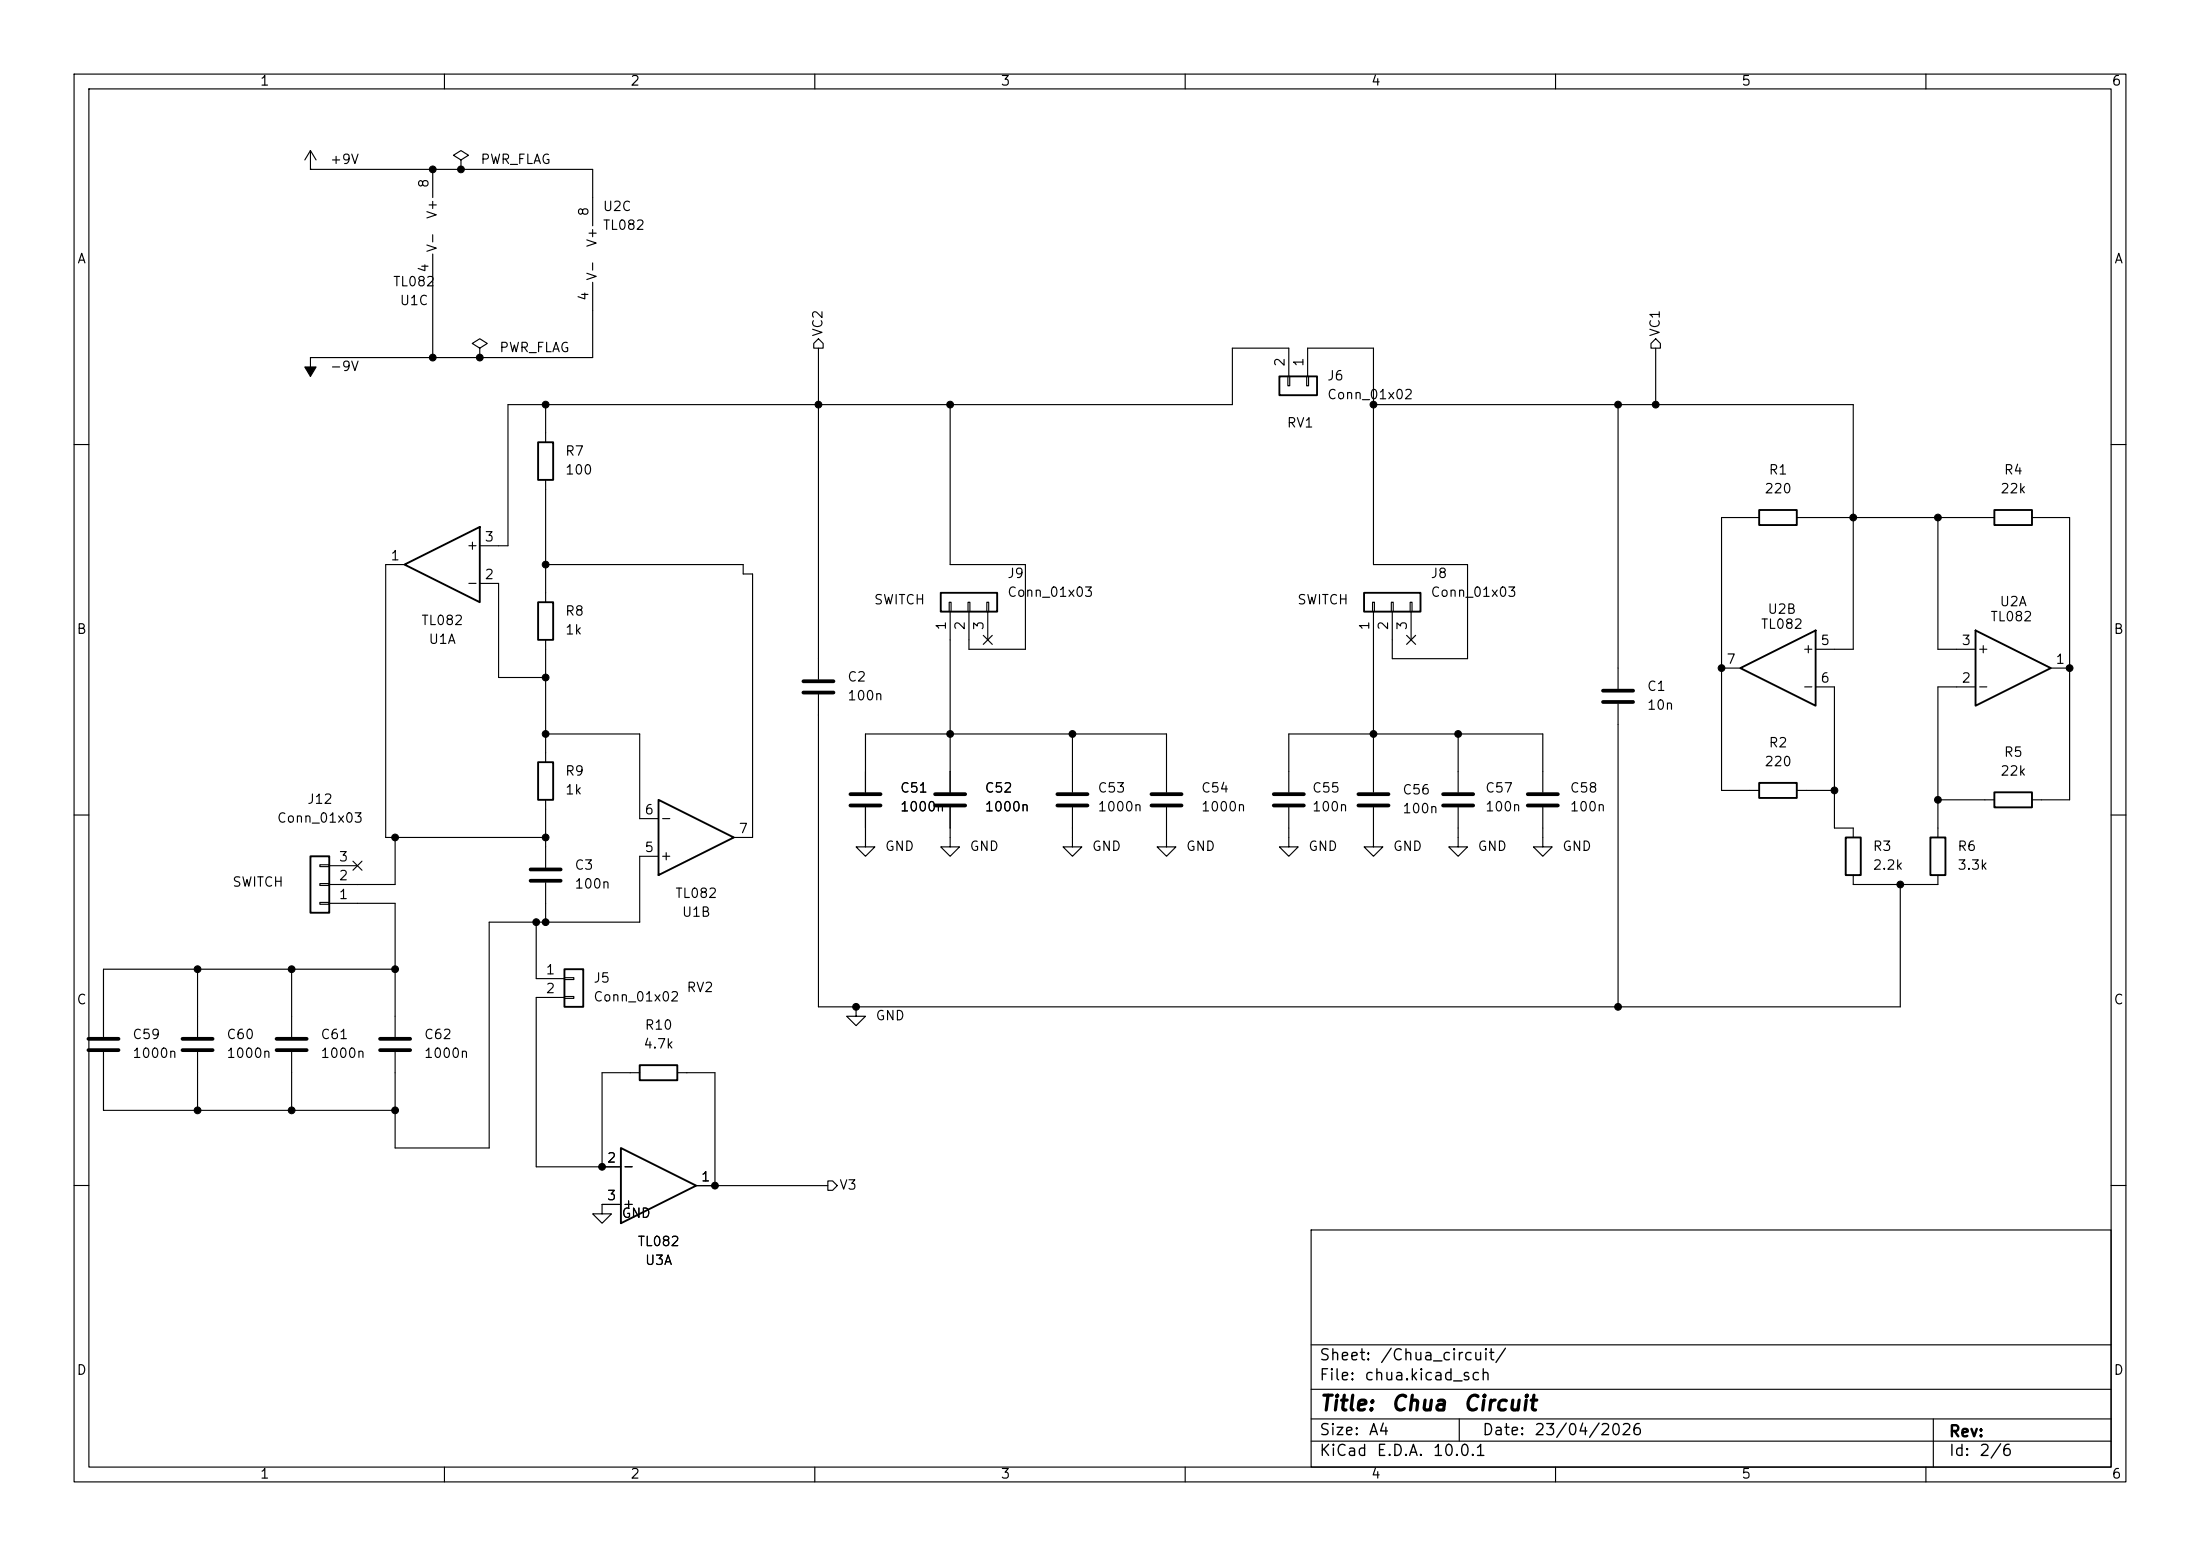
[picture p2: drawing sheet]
<svg xmlns="http://www.w3.org/2000/svg" width="297mm" height="210mm" viewBox="0 0 297 210" stroke-linecap="round" stroke-linejoin="round" font-family="sans-serif">
<g fill="none" stroke="#000" stroke-width=".15">
<path d="M10 10h277v190h-277zM12 12h273v186h-273zM60 10v2M110 10v2M160 10v2M210 10v2M260 10v2M41.9 22.9h.1M41.9 22.9h38.1v7.6M41.9 20.3v2.6M41.9 20.3l-.8 1.3M41.9 20.3l.8 1.3"/>
<path d="M58.4 22.9v3.8M58.4 34.3v14M62.2 21.6l1-.6-1-.7-1 .7 1 .6v1.3M62.2 22.9h.1M80 38.1v10.2h-38.1M41.9 48.3h.1M41.9 48.3v2.5M64.8 47l1-.6-1-.7-1 .7 1 .6v1.3M64.8 48.3h.1M73.7 54.6v5.1M110.5 45.7l.6 .7v.6h-1.2v-.6zM110.5 47v44.7"/>
<path d="M128.3 54.6v21.6h10.1v11.4h-7.6v-5M173.9 50.8h.2v1.3h-.2zM174 50.8v-3.8h-7.6v7.6h-97.8v19.1h-3.8M176.4 50.8h.3v1.3h-.3zM176.5 50.8v-3.8h8.9v29.2h12.7v12.7h-10.1v-6.3M185.4 54.6h64.8v33h-5.1M218.4 54.6v38.4M223.5 45.7l.7 .7v.6h-1.3v-.6zM223.5 47v7.6M10 60h2M54.6 76.2h-2.5v36.8h21.6M64.8 78.7h2.5v12.7h6.4"/>
<path d="M73.7 64.8v16.5M73.7 76.2h26.6v1.3h1.3v35.5h-2.5M237.5 69.9h-5.1v36.8h5.1M242.6 69.9h26.6M261.6 69.9v17.7h5.1M274.3 69.9h5.1v38.1h-5.1M285 60h2M73.7 86.4v16.5M73.7 99.1h12.7v11.4h2.5M110.5 93.7v42.2h146v-16.5M128.1 81.3h.3v1.3h-.3zM128.3 82.6v24.3"/>
<path d="M130.7 81.3h.2v1.3h-.2zM132.7 85.8l1.3 1.2M133.2 81.3h.3v1.3h-.3zM133.3 82.6v3.8M134 85.8l-1.3 1.2M144.8 99.1v7.8M185.3 81.3h.2v1.3h-.2zM185.4 82.6v24.3M187.8 81.3h.3v1.3h-.3zM189.9 85.8l1.2 1.2M190.4 81.3h.2v1.3h-.2zM190.5 82.6v3.8"/>
<path d="M191.1 85.8l-1.2 1.2M196.8 99.1v7.8M218.4 95v40.9M232.4 90.2h2.5M245.1 92.7h2.5v19.1h2.6v1.2M266.7 92.7h-5.1v20.3M276.9 90.2h2.5M10 110h2M43.2 119.3h1.2v.2h-1.2zM43.2 116.7h1.2v.3h-1.2zM44.4 116.8h3.9M47.7 116.2l1.2 1.2"/>
<path d="M48.9 116.2l-1.2 1.2M53.3 113v6.4h-8.9M73.7 108v9.1M73.7 119.1v5.4M88.9 115.6h-2.5v8.9h-20.4v30.4h-12.7v-12.9M116.8 109v5.3h1.3l-1.3 1.3-1.2-1.3h1.2M116.8 106.9v-7.8h40.7v7.8M128.3 109v5.3h1.2l-1.2 1.3-1.3-1.3h1.3M144.8 109v5.3h1.2l-1.2 1.3-1.3-1.3h1.3M157.5 109v5.3h1.2l-1.2 1.3-1.3-1.3h1.3M174 109v5.3h1.3l-1.3 1.3-1.3-1.3h1.3M174 106.9v-7.8h34.3v7.8"/>
<path d="M185.4 109v5.3h1.3l-1.3 1.3-1.3-1.3h1.3M196.8 109v5.3h1.3l-1.3 1.3-1.2-1.3h1.2M208.3 109v5.3h1.2l-1.2 1.3-1.3-1.3h1.3M242.6 106.7h5M250.2 118.1v1.3h11.4v-1.3M261.6 108h7.6M285 110h2M26.7 130.8v9.2M39.4 130.8v9.2M43.2 121.8h1.2v.2h-1.2zM44.4 121.9h8.9v18.1M53.3 130.8h-39.3v9.2"/>
<path d="M72.4 124.5v7.6h3.8M76.2 132h1.3v.2h-1.3zM76.2 134.5h1.3v.2h-1.3zM76.2 134.6h-3.8v22.9h11.4M115.6 135.9v1.3h1.2l-1.2 1.2-1.3-1.2h1.3M14 142v7.9h39.3M26.7 142v7.9M39.4 142v7.9M86.4 144.8h-5.1v12.7M91.4 144.8h5.1v15.2M111.8 159.4h.6l.6 .6-.6 .7h-.6zM10 160h2"/>
<path d="M83.8 162.6h-2.5v1.2h1.2l-1.2 1.3-1.3-1.3h1.3M94 160h17.8M177 166h108v32h-108zM285 160h2M60 198v2M110 198v2M160 198v2M177 194.5h108M177 191.5h108M177 187.5h108M177 181.5h108M197 191.5v3"/>
<path d="M210 198v2M260 198v2M261 191.5v6.5"/>
</g>
<g fill="none" stroke="#000" stroke-width=".51">
<path d="M108.5 91.9h4M108.5 93.5h4M216.4 93.2h4.1M216.4 94.7h4.1M71.6 117.3h4.1M71.6 118.9h4.1M114.8 107.2h4.1M114.8 108.7h4.1M126.2 107.2h4.1M126.2 108.7h4.1M142.7 107.2h4.1M142.7 108.7h4.1"/>
<path d="M155.4 107.2h4.1M155.4 108.7h4.1M172 107.2h4M172 108.7h4M183.4 107.2h4.1M183.4 108.7h4.1M194.8 107.2h4.1M194.8 108.7h4.1M206.2 107.2h4.1M206.2 108.7h4.1M11.9 140.2h4.1M11.9 141.7h4.1"/>
<path d="M24.6 140.2h4.1M24.6 141.7h4.1M37.3 140.2h4.1M37.3 141.7h4.1M51.3 140.2h4.1M51.3 141.7h4.1"/>
</g>
<g fill="none" stroke="#000" stroke-width=".25">
<path d="M72.6 59.7h2.1v5.1h-2.1zM172.7 50.8h5.1v2.5h-5.1zM54.6 76.2l10.2-5.1v10.2zM237.5 68.8h5.1v2.1h-5.1zM269.2 68.8h5.1v2.1h-5.1zM72.6 81.3h2.1v5.1h-2.1zM127 80h7.6v2.6h-7.6zM184.1 80h7.7v2.6h-7.7zM234.9 90.2l10.2-5.1v10.2zM266.7 85.1l10.2 5.1-10.2 5.1zM41.9 115.6h2.5v7.6h-2.5zM72.6 102.9h2.1v5.1h-2.1z"/>
<path d="M88.9 108l10.2 5-10.2 5.1zM237.5 105.7h5.1v2h-5.1zM249.2 113h2v5.1h-2zM260.6 113h2v5.1h-2zM269.2 106.9h5.1v2.1h-5.1zM76.2 130.8h2.5v5.1h-2.5zM83.8 154.9l10.2 5.1-10.2 5.1zM86.4 143.8h5v2h-5z"/>
</g>
<path d="M41.1 49.5h1.6l-.8 1.3z" fill="#000" stroke="#000" stroke-width=".15"/>
<g fill="#000" stroke="#000" stroke-width=".14">
<circle cx="58.4" cy="22.9" r=".46"/>
<circle cx="62.2" cy="22.9" r=".46"/>
<circle cx="58.4" cy="48.3" r=".46"/>
<circle cx="64.8" cy="48.3" r=".46"/>
<circle cx="73.7" cy="54.6" r=".46"/>
<circle cx="110.5" cy="54.6" r=".46"/>
<circle cx="128.3" cy="54.6" r=".46"/>
<circle cx="185.4" cy="54.6" r=".46"/>
<circle cx="218.4" cy="54.6" r=".46"/>
<circle cx="223.5" cy="54.6" r=".46"/>
<circle cx="73.7" cy="76.2" r=".46"/>
<circle cx="250.2" cy="69.9" r=".46"/>
<circle cx="261.6" cy="69.9" r=".46"/>
<circle cx="73.7" cy="91.4" r=".46"/>
<circle cx="73.7" cy="99.1" r=".46"/>
<circle cx="128.3" cy="99.1" r=".46"/>
<circle cx="144.8" cy="99.1" r=".46"/>
<circle cx="185.4" cy="99.1" r=".46"/>
<circle cx="196.8" cy="99.1" r=".46"/>
<circle cx="232.4" cy="90.2" r=".46"/>
<circle cx="279.4" cy="90.2" r=".46"/>
<circle cx="53.3" cy="113" r=".46"/>
<circle cx="73.7" cy="113" r=".46"/>
<circle cx="247.6" cy="106.7" r=".46"/>
<circle cx="256.5" cy="119.4" r=".46"/>
<circle cx="261.6" cy="108" r=".46"/>
<circle cx="26.7" cy="130.8" r=".46"/>
<circle cx="39.4" cy="130.8" r=".46"/>
<circle cx="53.3" cy="130.8" r=".46"/>
<circle cx="72.4" cy="124.5" r=".46"/>
<circle cx="73.7" cy="124.5" r=".46"/>
<circle cx="115.6" cy="135.9" r=".46"/>
<circle cx="218.4" cy="135.9" r=".46"/>
<circle cx="26.7" cy="149.9" r=".46"/>
<circle cx="39.4" cy="149.9" r=".46"/>
<circle cx="53.3" cy="149.9" r=".46"/>
<circle cx="81.3" cy="157.5" r=".46"/>
<circle cx="96.5" cy="160" r=".46"/>
</g>
<g font-size="2">
<text x="178" y="190.9">Title:</text>
<text x="187.7" y="190.9">Chua</text>
<text x="197.4" y="190.9">Circuit</text>
</g>
<g font-size="1.5">
<text x="178" y="184">Sheet:</text>
<text x="186.2" y="184">/Chua_circuit/</text>
<text x="178" y="186.7">File:</text>
<text x="184.1" y="186.7">chua.kicad_sch</text>
<text x="178" y="196.9">KiCad</text>
<text x="178" y="194.1">Size:</text>
<text x="184.7" y="194.1">A4</text>
<text x="185.7" y="196.9">E.D.A.</text>
<text x="193.3" y="196.9">10.0.1</text>
<text x="200" y="194.1">Date:</text>
<text x="207" y="194.1">23/04/2026</text>
<text x="263" y="194.3">Rev:</text>
<text x="263" y="196.9">Id:</text>
<text x="267.1" y="196.9">2/6</text>
</g>
<g font-size="1.3">
<text x="35" y="11.9">1</text>
<text x="85" y="11.9">2</text>
<text x="135" y="11.9">3</text>
<text x="185" y="11.9">4</text>
<text x="235" y="11.9">5</text>
<text x="285" y="11.9">6</text>
<text x="44.5" y="22.5">+9V</text>
<text x="64.8" y="22.5">PWR_FLAG</text>
<text x="58.2" y="25.5" transform="rotate(-90 58.2 25.5)">8</text>
<text x="59.3" y="29.7" transform="rotate(-90 59.3 29.7)">V+</text>
<text x="79.8" y="29.3" transform="rotate(-90 79.8 29.3)">8</text>
<text x="81.3" y="28.8">U2C</text>
<text x="10.3" y="35.9">A</text>
<text x="59.3" y="34.2" transform="rotate(-90 59.3 34.2)">V-</text>
<text x="80.9" y="33.5" transform="rotate(-90 80.9 33.5)">V+</text>
<text x="81.3" y="31.3">TL082</text>
<text x="285.3" y="35.9">A</text>
<text x="53" y="39">TL082</text>
<text x="53.9" y="41.5">U1C</text>
<text x="58.2" y="36.9" transform="rotate(-90 58.2 36.9)">4</text>
<text x="79.8" y="40.7" transform="rotate(-90 79.8 40.7)">4</text>
<text x="80.9" y="38" transform="rotate(-90 80.9 38)">V-</text>
<text x="67.3" y="47.9">PWR_FLAG</text>
<text x="111.4" y="45.5" transform="rotate(-90 111.4 45.5)">VC2</text>
<text x="224.4" y="45.5" transform="rotate(-90 224.4 45.5)">VC1</text>
<text x="44.5" y="50.4">-9V</text>
<text x="173.7" y="49.6" transform="rotate(-90 173.7 49.6)">2</text>
<text x="176.3" y="49.6" transform="rotate(-90 176.3 49.6)">1</text>
<text x="179.1" y="51.7">J6</text>
<text x="173.6" y="58">RV1</text>
<text x="179.1" y="54.2">Conn_01x02</text>
<text x="76.2" y="61.8">R7</text>
<text x="76.2" y="64.4">100</text>
<text x="238.7" y="64.4">R1</text>
<text x="270.4" y="64.4">R4</text>
<text x="238.1" y="66.9">220</text>
<text x="270" y="66.9">22k</text>
<text x="52.6" y="75.9">1</text>
<text x="62.9" y="74.5">+</text>
<text x="65.3" y="73.4">3</text>
<text x="62.9" y="79.6">-</text>
<text x="65.3" y="78.5">2</text>
<text x="76.2" y="83.4">R8</text>
<text x="117.9" y="81.9">SWITCH</text>
<text x="135.9" y="78.3">J9</text>
<text x="135.9" y="80.9">Conn_01x03</text>
<text x="175" y="81.9">SWITCH</text>
<text x="193" y="78.3">J8</text>
<text x="193" y="80.9">Conn_01x03</text>
<text x="238.5" y="83.2">U2B</text>
<text x="269.9" y="82.1">U2A</text>
<text x="10.3" y="85.9">B</text>
<text x="56.8" y="84.7">TL082</text>
<text x="57.8" y="87.2">U1A</text>
<text x="76.2" y="86">1k</text>
<text x="128" y="85.2" transform="rotate(-90 128 85.2)">1</text>
<text x="130.6" y="85.2" transform="rotate(-90 130.6 85.2)">2</text>
<text x="133.1" y="85.2" transform="rotate(-90 133.1 85.2)">3</text>
<text x="185.2" y="85.2" transform="rotate(-90 185.2 85.2)">1</text>
<text x="187.7" y="85.2" transform="rotate(-90 187.7 85.2)">2</text>
<text x="190.2" y="85.2" transform="rotate(-90 190.2 85.2)">3</text>
<text x="233" y="89.9">7</text>
<text x="237.6" y="85.2">TL082</text>
<text x="243.2" y="88.5">+</text>
<text x="245.7" y="87.4">5</text>
<text x="264.7" y="87.4">3</text>
<text x="266.8" y="88.5">+</text>
<text x="268.6" y="84.2">TL082</text>
<text x="277.4" y="89.9">1</text>
<text x="285.3" y="85.9">B</text>
<text x="114.3" y="92.3">C2</text>
<text x="114.3" y="94.8">100n</text>
<text x="222.3" y="93.6">C1</text>
<text x="243.2" y="93.6">-</text>
<text x="245.7" y="92.5">6</text>
<text x="264.7" y="92.5">2</text>
<text x="266.8" y="93.6">-</text>
<text x="222.3" y="96.1">10n</text>
<text x="238.7" y="101.2">R2</text>
<text x="76.2" y="105">R9</text>
<text x="76.2" y="107.5">1k</text>
<text x="121.4" y="107.3">C51</text>
<text x="132.9" y="107.3">C52</text>
<text x="148.1" y="107.3">C53</text>
<text x="162.1" y="107.3">C54</text>
<text x="177" y="107.3">C55</text>
<text x="189.2" y="107.5">C56</text>
<text x="200.4" y="107.3">C57</text>
<text x="211.8" y="107.3">C58</text>
<text x="238.1" y="103.7">220</text>
<text x="270" y="105">22k</text>
<text x="270.4" y="102.5">R5</text>
<text x="37.3" y="111.4">Conn_01x03</text>
<text x="41.4" y="108.8">J12</text>
<text x="86.9" y="110.2">6</text>
<text x="89" y="111.4">-</text>
<text x="99.6" y="112.8">7</text>
<text x="121.4" y="109.8">1000n</text>
<text x="132.9" y="109.8">1000n</text>
<text x="148.1" y="109.8">1000n</text>
<text x="162.1" y="109.8">1000n</text>
<text x="177" y="109.8">100n</text>
<text x="189.2" y="110.1">100n</text>
<text x="200.4" y="109.8">100n</text>
<text x="211.8" y="109.8">100n</text>
<text x="31.3" y="120">SWITCH</text>
<text x="45.6" y="119.1">2</text>
<text x="45.6" y="116.6">3</text>
<text x="77.5" y="117.7">C3</text>
<text x="86.9" y="115.3">5</text>
<text x="89" y="116.4">+</text>
<text x="119.4" y="115.2">GND</text>
<text x="130.8" y="115.2">GND</text>
<text x="147.3" y="115.2">GND</text>
<text x="160" y="115.2">GND</text>
<text x="176.5" y="115.2">GND</text>
<text x="188" y="115.2">GND</text>
<text x="199.4" y="115.2">GND</text>
<text x="210.8" y="115.2">GND</text>
<text x="252.7" y="115.2">R3</text>
<text x="252.7" y="117.7">2.2k</text>
<text x="264.2" y="115.2">R6</text>
<text x="264.2" y="117.7">3.3k</text>
<text x="45.6" y="121.7">1</text>
<text x="77.5" y="120.2">100n</text>
<text x="91.1" y="121.5">TL082</text>
<text x="92" y="124.1">U1B</text>
<text x="73.6" y="131.8">1</text>
<text x="10.3" y="135.9">C</text>
<text x="73.6" y="134.4">2</text>
<text x="80" y="132.9">J5</text>
<text x="80" y="135.5">Conn_01x02</text>
<text x="92.6" y="134.2">RV2</text>
<text x="285.3" y="135.9">C</text>
<text x="17.8" y="140.6">C59</text>
<text x="17.8" y="143.1">1000n</text>
<text x="30.5" y="140.6">C60</text>
<text x="30.5" y="143.1">1000n</text>
<text x="43.2" y="140.6">C61</text>
<text x="43.2" y="143.1">1000n</text>
<text x="57.2" y="140.6">C62</text>
<text x="57.2" y="143.1">1000n</text>
<text x="86.8" y="141.8">4.7k</text>
<text x="87" y="139.3">R10</text>
<text x="118.1" y="138">GND</text>
<text x="81.8" y="157.2">2</text>
<text x="83.9" y="158.3">-</text>
<text x="94.5" y="159.8">1</text>
<text x="113.2" y="160.9">V3</text>
<text x="81.8" y="162.3">3</text>
<text x="83.8" y="164.7">GND</text>
<text x="83.9" y="163.4">+</text>
<text x="86" y="168.5">TL082</text>
<text x="87" y="171">U3A</text>
<text x="10.3" y="185.9">D</text>
<text x="285.3" y="185.9">D</text>
<text x="35" y="199.9">1</text>
<text x="85" y="199.9">2</text>
<text x="135" y="199.9">3</text>
<text x="185" y="199.9">4</text>
<text x="235" y="199.9">5</text>
<text x="285" y="199.9">6</text>
</g>
</svg>
